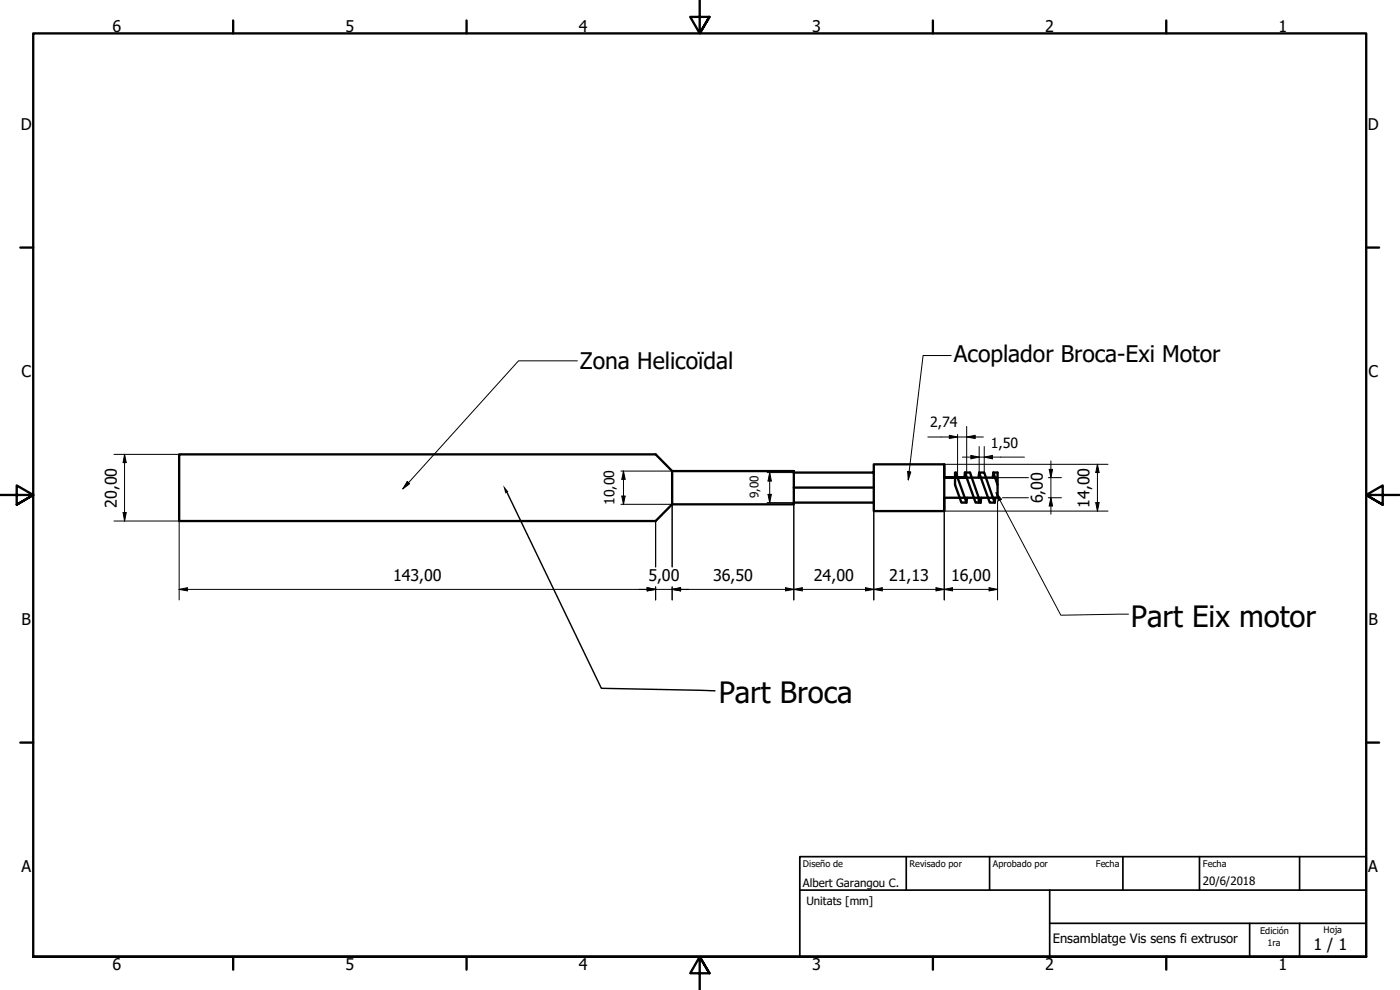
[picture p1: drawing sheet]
<svg xmlns="http://www.w3.org/2000/svg" width="420mm" height="297mm" viewBox="0 0 420 297" stroke-linecap="round" stroke-linejoin="round" font-family="sans-serif">
<!-- layer: Borde (ISO) -->
<g fill="none" stroke="#000" stroke-width=".7">
<path d="M70 6.1v3.9M140 6.1v3.9M210 0v10l-2.9-4.9h5.8l-2.9 4.9 2.9-4.9M280 6.1v3.9M350 6.1v3.9M6.1 74.3h3.9M410 74.3h3.9M0 148.5h10l-5-2.8v5.7l5-2.9-5 2.9M420 148.5h-10l5-2.8v5.7l-5-2.9 5 2.9M6.1 222.8h3.9M410 222.8h3.9M10 287.1v-277.1h400v277.1h-400h400"/>
<path d="M70 287.1v3.8M140 287.1v3.8M212.9 292l-2.9-4.9 2.9 4.9h-5.8l2.9-4.9v9.9M280 287.1v3.8M350 287.1v3.8"/>
</g>
<path d="M240 257h170v30.1h-170zM272 257v10.1M297 257v10.1M337 257v10.1M360 257v10.1M390 257v10.1M240 267.1h170M315 267.1v20M315 277h95M375 277v10.1M390 277v10.1" fill="none" stroke="#000" stroke-width=".51"/>
<g fill="none" stroke="#000" stroke-width=".7">
<path d="M283.4 139.3v4M201.7 141.3l-4.9-5h-143v20h143l4.9-5M201.7 141.3h36.5v9.5M201.7 141.3v10M238.2 150.8v.5h-36.5M238.2 141.8h24v-2.5h21.2v14h-21.2v-11.5M238.2 146.3h24M238.2 150.8h24M286.6 141.8h.3l3.1 9h-1.5l-1.9-5.3zM289.6 141.8l-.2 1.5M289.6 141.8l3.2 9h1.5M289.6 141.8h1.5l2.6 7.5"/>
<path d="M289.9 143.3h-6.5h16M290.2 149.3l-.2 1.5M293.7 150.8v-1.5l.6 1.5M293.9 141.8l-.2 1.5M293.9 141.8h1.5l3.2 9h-1.6zM294.5 149.3l-.2 1.5M298.1 141.8l1.3 3.7M298.1 141.8h1.3v7.5h-16v4M298.1 141.8l-.2 1.5M298.7 149.3l-.1 1.5"/>
</g>
<!-- layer: 0 -->
<path d="M291.6 143.3h.9M293.7 149.3h1.7" fill="none" stroke="#000" stroke-width=".3"/>
<path d="M173.3 108.3h-17.7l-34.7 38.4M285.5 106.7h-8.5l-4.4 37.3M122.2 144.5l.7 .7-2 1.5zM272.4 141.5l.9 .1-.7 2.4zM298.9 147.8l1.6 2-.9 .5zM298.9 147.8l19.5 36.8 20.3-.3" fill="none" stroke="#000" stroke-width=".3"/>
<g fill="#000">
<path d="M122.2 144.5l.7 .7-2 1.5z" fill-rule="evenodd"/>
<path d="M272.4 141.5l.9 .1-.7 2.4z" fill-rule="evenodd"/>
<path d="M298.9 147.8l1.6 2-.9 .5z" fill-rule="evenodd"/>
</g>
<!-- layer: Cota (ISO) -->
<g fill="none" stroke="#000" stroke-width=".3">
<path d="M34.2 136.3h19.6M37.4 136.3l.5 2.5h-1zM37.4 136.3v20M278.4 131.1h16.7M283.4 139.3h49.1M284.9 130.6l2.5 .5-2.5 .5zM287.4 130.4v12.9M288.8 137.2h18.6M290.1 127.9v15.4M290.1 131.1l2.6-.5v1zM291.4 136.6l2.5 .6-2.5 .5zM293.9 134v7.8"/>
<path d="M295.4 137.2l2.5-.6v1.1zM295.4 134v7.8M315.4 138.3v16M329.4 139.3v14M329.4 139.3l.5 2.5h-1.1zM34.2 156.3h19.6v23.7M36.9 153.8h1l-.5 2.5zM186.4 151.3h15.3v18.8M186.4 141.3h15.3M186.6 148.8h1l-.5 2.5zM187.1 141.3v10M187.1 141.3l.5 2.5h-1z"/>
<path d="M196.8 156.3v13.8M230.2 150.8h8v29.2M230.2 141.8h8M230.5 148.3h1l-.5 2.5zM231 141.8v9M231 141.8l.5 2.5h-1zM262.2 150.8v29.2M283.4 149.3v30.7M283.4 153.3h49.1M299.4 150.3v29.7M299.4 143.3h9.3M300.8 149.3h7.9"/>
<path d="M314.6 149.3h4M314.6 143.3h4M314.9 140.8h1l-.5 2.5zM315.4 149.3l.5 2.5h-1zM328.8 150.8h1.1l-.5 2.5zM53.8 176.8l2.4-.5v1zM53.8 176.8h245.6M194.2 176.3l2.6 .5-2.6 .5zM196.8 176.1v3.9M201.7 176.1v3.9M201.7 176.8l2.6-.5v1zM235.8 176.3l2.4 .5-2.4 .5z"/>
<path d="M238.2 176.8l2.6-.5v1zM259.8 176.3l2.4 .5-2.4 .5zM262.2 176.8l2.6-.5v1zM280.9 176.3l2.5 .5-2.5 .5zM283.4 176.8l2.5-.5v1zM296.8 176.3l2.6 .5-2.6 .5z"/>
</g>
<g fill="#000">
<path d="M37.4 136.3l.5 2.5h-1z" fill-rule="evenodd"/>
<path d="M284.9 130.6l2.5 .5-2.5 .5z" fill-rule="evenodd"/>
<path d="M291.4 136.6l2.5 .6-2.5 .5z" fill-rule="evenodd"/>
<path d="M290.1 131.1l2.6-.5v1z" fill-rule="evenodd"/>
<path d="M295.4 137.2l2.5-.6v1.1z" fill-rule="evenodd"/>
<path d="M36.9 153.8h1l-.5 2.5z" fill-rule="evenodd"/>
<path d="M186.6 148.8h1l-.5 2.5z" fill-rule="evenodd"/>
<path d="M187.1 141.3l.5 2.5h-1z" fill-rule="evenodd"/>
<path d="M230.5 148.3h1l-.5 2.5z" fill-rule="evenodd"/>
<path d="M231 141.8l.5 2.5h-1z" fill-rule="evenodd"/>
<path d="M314.9 140.8h1l-.5 2.5z" fill-rule="evenodd"/>
<path d="M315.4 149.3l.5 2.5h-1z" fill-rule="evenodd"/>
<path d="M328.8 150.8h1.1l-.5 2.5z" fill-rule="evenodd"/>
<path d="M329.4 139.3l.5 2.5h-1.1z" fill-rule="evenodd"/>
<path d="M53.8 176.8l2.4-.5v1z" fill-rule="evenodd"/>
<path d="M194.2 176.3l2.6 .5-2.6 .5z" fill-rule="evenodd"/>
<path d="M194.2 176.3l2.6 .5-2.6 .5z" fill-rule="evenodd"/>
<path d="M201.7 176.8l2.6-.5v1z" fill-rule="evenodd"/>
<path d="M201.7 176.8l2.6-.5v1z" fill-rule="evenodd"/>
<path d="M235.8 176.3l2.4 .5-2.4 .5z" fill-rule="evenodd"/>
<path d="M238.2 176.8l2.6-.5v1z" fill-rule="evenodd"/>
<path d="M259.8 176.3l2.4 .5-2.4 .5z" fill-rule="evenodd"/>
<path d="M262.2 176.8l2.6-.5v1z" fill-rule="evenodd"/>
<path d="M280.9 176.3l2.5 .5-2.5 .5z" fill-rule="evenodd"/>
<path d="M283.4 176.8l2.5-.5v1z" fill-rule="evenodd"/>
<path d="M296.8 176.3l2.6 .5-2.6 .5z" fill-rule="evenodd"/>
</g>
<path d="M152 147.4l28.5 59.1 34.1 .8" fill="none" stroke="#000" stroke-width=".43"/>
<path d="M151 145.6l1.6 2-.9 .5z" fill-rule="evenodd" fill="#000"/>
<g font-size="8.8">
<text x="339.4" y="188.3">Part Eix motor</text>
<text x="215.7" y="210.9">Part Broca</text>
</g>
<g font-size="6.9">
<text x="174" y="110.8">Zona Helicoïdal</text>
<text x="286.2" y="108.6">Acoplador Broca-Exi Motor</text>
</g>
<g font-size="4.8">
<text x="33.7" y="9.6">6</text>
<text x="103.7" y="9.6">5</text>
<text x="173.7" y="9.6">4</text>
<text x="243.7" y="9.6">3</text>
<text x="313.7" y="9.6">2</text>
<text x="383.7" y="9.6">1</text>
<text x="6.2" y="38.9">D</text>
<text x="410.5" y="38.9">D</text>
<text x="6.4" y="113.1">C</text>
<text x="410.7" y="113.1">C</text>
<text x="35" y="152.3" transform="rotate(-90 35 152.3)">20,00</text>
<text x="313" y="151" transform="rotate(-90 313 151)">6,00</text>
<text x="327" y="152.3" transform="rotate(-90 327 152.3)">14,00</text>
<text x="118" y="174.4">143,00</text>
<text x="194.6" y="174.4">5,00</text>
<text x="214" y="174.4">36,50</text>
<text x="244.3" y="174.4">24,00</text>
<text x="266.8" y="174.4">21,13</text>
<text x="285.4" y="174.4">16,00</text>
<text x="6.4" y="187.4">B</text>
<text x="410.7" y="187.4">B</text>
<text x="6.4" y="261.7">A</text>
<text x="410.7" y="261.7">A</text>
<text x="394.2" y="285">1 / 1</text>
<text x="33.7" y="290.9">6</text>
<text x="103.7" y="290.9">5</text>
<text x="173.7" y="290.9">4</text>
<text x="243.7" y="290.9">3</text>
<text x="313.7" y="290.9">2</text>
<text x="383.7" y="290.9">1</text>
</g>
<g font-size="4.2">
<text x="279.2" y="128.2">2,74</text>
<text x="297.4" y="134.3">1,50</text>
<text x="184.4" y="151.6" transform="rotate(-90 184.4 151.6)">10,00</text>
</g>
<text font-size="3.9" x="316" y="283.1">Ensamblatge Vis sens fi extrusor</text>
<text font-size="3.5" x="227.6" y="149.5" transform="rotate(-90 227.6 149.5)">9,00</text>
<g font-size="3.4">
<text x="241" y="266">Albert Garangou C.</text>
<text x="361" y="265.5">20/6/2018</text>
<text x="242" y="271.6">Unitats [mm]</text>
</g>
<g font-size="2.7">
<text x="241" y="260.2">Diseño de</text>
<text x="273" y="260.1">Revisado por</text>
<text x="298" y="260.1">Aprobado por</text>
<text x="328.9" y="260.1">Fecha</text>
<text x="361" y="260.1">Fecha</text>
<text x="378.2" y="280.3">Edición</text>
<text x="397.2" y="280">Hoja</text>
<text x="380.4" y="283.9">1ra</text>
</g>
</svg>
